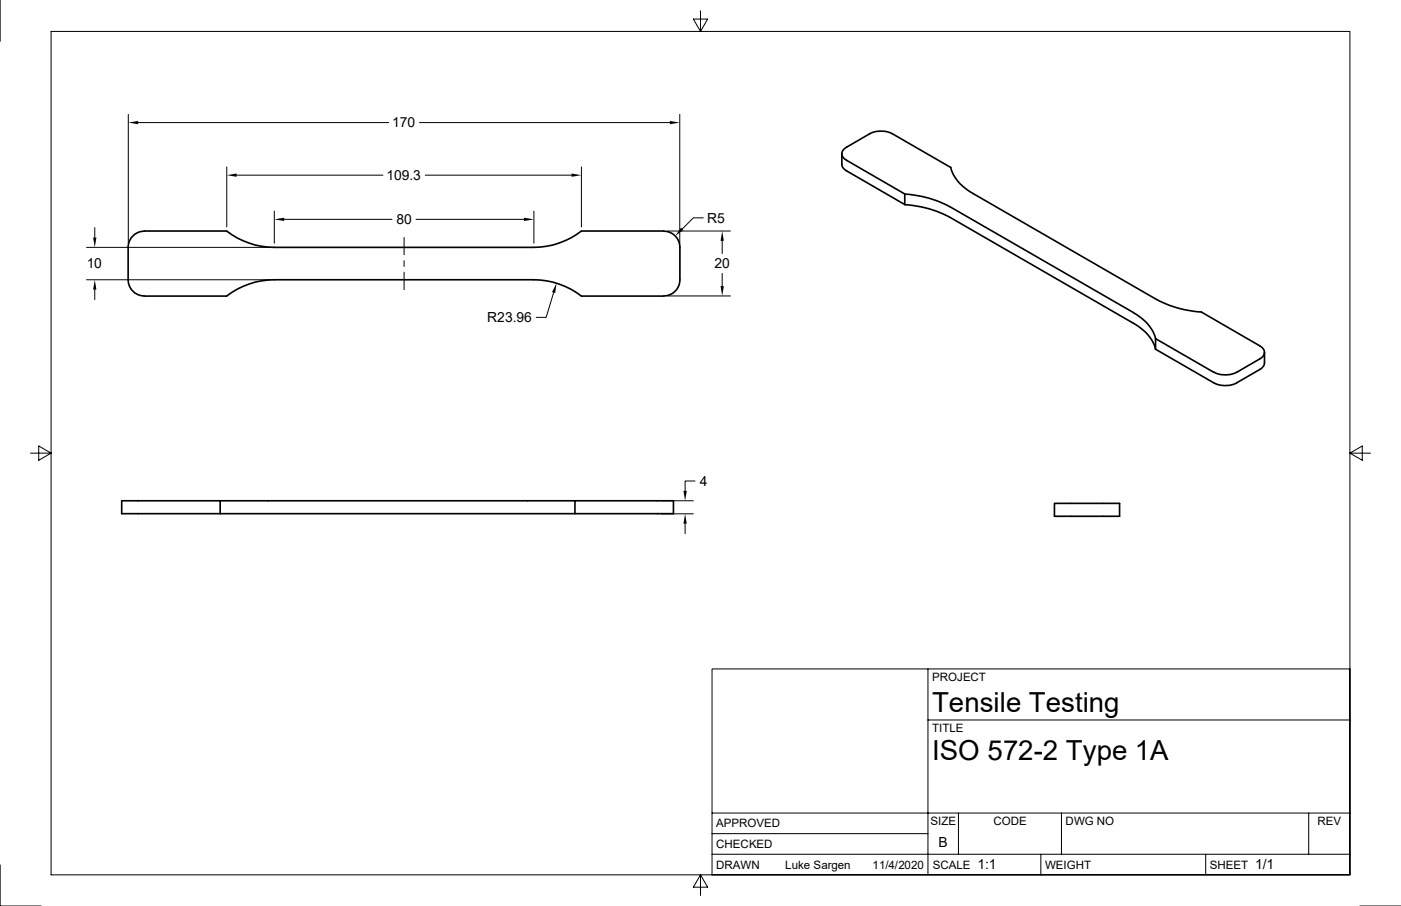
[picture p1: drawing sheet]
<svg xmlns="http://www.w3.org/2000/svg" width="432mm" height="279mm" viewBox="0 0 432 279" stroke-linecap="round" stroke-linejoin="round" font-family="sans-serif">
<g fill="none" stroke="#000" stroke-width=".51">
<path d="M259.5 47.4v3.7l1 1.3 18.3 10.7M278.8 59.9a32.8 32.8 0 0 1 13.9 3.9M41.4 72.3l1.8-.8 1.3-.2 25.4-.1a24.3 24.3 0 0 0 14.6 5.1h80a24.3 24.3 0 0 0 14.7-5.1l25.4 .1a5.1 5.1 0 0 1 4.9 5v10a5.1 5.1 0 0 1-4.9 5h-25.4a24.3 24.3 0 0 0-14.7-5h-80a24.3 24.3 0 0 0-14.7 5h-25.3a5.1 5.1 0 0 1-5-5v-10.7l.7-1.8zM278.8 63.1v-3.3l-17.9-10.4a2.13 2.13 0 0 1-1.4-2 2.13 2.13 0 0 1 1.4-2l7.1-4.1a7.7 7.7 0 0 1 7 0l18 10.3a13.1 13.1 0 0 0 6.8 8l56.6 32.7M278.8 63.1a32.8 32.8 0 0 1 13.9 3.9M292.8 67l56.5 32.7a13 13 0 0 1 6.9 8M292.8 63.8l56.5 32.6M349.3 96.4a13 13 0 0 1 6.9 8.1M356.4 92.3a33.6 33.6 0 0 0 13.9 4l17.9 10.3a2.13 2.13 0 0 1 1.5 2.1 2.13 2.13 0 0 1-1.5 2l-7 4.1M356.2 107.7v-3.3l17.9 10.4M356.2 107.7l17.9 10.4M374.1 114.8a7.7 7.7 0 0 0 7.1 0"/>
<path d="M389.7 108.7v3.6l-.7 1.1-7.8 4.7a7.7 7.7 0 0 1-7.1 0M67.9 154.4h109.3M67.9 158.4v-4h-30.4v4h170.1v-4h-30.4v4M325 155.2h20.1v4h-20.1z"/>
</g>
<g fill="none" stroke="#000" stroke-width=".31">
<path d="M0 .1v12.6M15.7 9.7h400.4v260.1h-400.4zM215.9 3.3v6.4l-2.2-3.8h4.4l-2.2 3.8M39.5 35.3v39.7M42.6 37.8h77.2M129.3 37.8h77.2M209.5 35.3v39.7M69.9 51.5v18.5M72.9 54h45.1M131.1 54h45M179.2 51.5v18.5M26.7 76.3h56.6"/>
<path d="M29.2 70.2v3M84.5 65.1v9.9M87.6 67.6h33.2M124.5 73.2v5.4M128.2 67.6h33.3M164.5 65.1v9.9M205.8 71.2h19.3M216.7 67.2h-3l-3.4 3.4M222.6 74.3v3.9M26.7 86.3h56.6M29.2 89.3v3.1M124.5 80.4v1.8"/>
<path d="M124.5 83.9v5.4M170.6 90.2l-2.3 7.7h-3M205.8 91.3h19.3M222.6 84.3v3.9M9.4 139.7h6.3l-3.8-2.2v4.4l3.8-2.2M416.1 139.7l3.8 2.2v-4.4l-3.8 2.2h6.3M203.8 158.5h9.9M203.8 154.4h9.9M214.2 148.3h-3v3.1M211.2 161.5v3M219.5 206.3h196.6v63.5h-196.6zM286 206.3v63.5"/>
<path d="M286 222h130.1M219.5 257.1h66.5M219.5 250.7h196.6M295.4 250.7v12.7M327.2 250.7v12.7M403.4 250.7v12.7M0 266.7v12.7h12.7M215.9 269.8l2.2 3.8h-4.4l2.2-3.8v6.3M219.5 263.4h196.6M320.8 263.4v6.4M371.6 263.4v6.4M419.1 279.4h12.7"/>
</g>
<g fill="#000">
<path d="M39.5 37.8l3.1-.5v1zM206.5 37.3l3 .5-3 .5zM69.9 54l3-.5v1zM176.1 53.5l3.1 .5-3.1 .5zM28.7 73.2h1l-.5 3.1zM84.5 67.6l3.1-.5v1.1zM161.5 67.1l3 .5-3 .6zM209.9 70.2l.7 .8-2.5 1.8zM222.6 71.2l.5 3.1h-1zM29.2 86.3l.5 3h-1zM171.5 87.3l-.4 3.1-1-.3zM222.1 88.2h1l-.5 3.1z"/>
<path d="M210.7 151.4h1l-.5 3zM211.2 158.5l.5 3h-1z"/>
</g>
<g font-size="8.5">
<text x="287.3" y="219.5">Tensile Testing</text>
<text x="287.3" y="234.5">ISO 572-2 Type 1A</text>
</g>
<g font-size="4.3">
<text x="120.9" y="39.3">170</text>
<text x="119.1" y="55.5">109.3</text>
<text x="122.2" y="69.1">80</text>
<text x="217.9" y="68.7">R5</text>
<text x="26.7" y="82.5">10</text>
<text x="220.3" y="82.8">20</text>
<text x="150.2" y="99.4">R23.96</text>
<text x="215.6" y="149.9">4</text>
<text x="289.3" y="261.2">B</text>
<text x="301.2" y="268.1">1:1</text>
<text x="386.8" y="268.1">1/1</text>
</g>
<g font-size="3.6">
<text x="287.3" y="210.1">PROJECT</text>
<text x="287.3" y="225.8">TITLE</text>
<text x="220.7" y="255.2">APPROVED</text>
<text x="286.8" y="254.5">SIZE</text>
<text x="306.2" y="254.5">CODE</text>
<text x="328.4" y="254.5">DWG NO</text>
<text x="406" y="254.5">REV</text>
<text x="220.7" y="261.5">CHECKED</text>
<text x="220.7" y="267.9">DRAWN</text>
<text x="242" y="267.9">Luke Sargen</text>
<text x="268.9" y="267.9">11/4/2020</text>
<text x="287.5" y="267.9">SCALE</text>
<text x="322.1" y="267.9">WEIGHT</text>
<text x="372.9" y="267.9">SHEET</text>
</g>
</svg>
